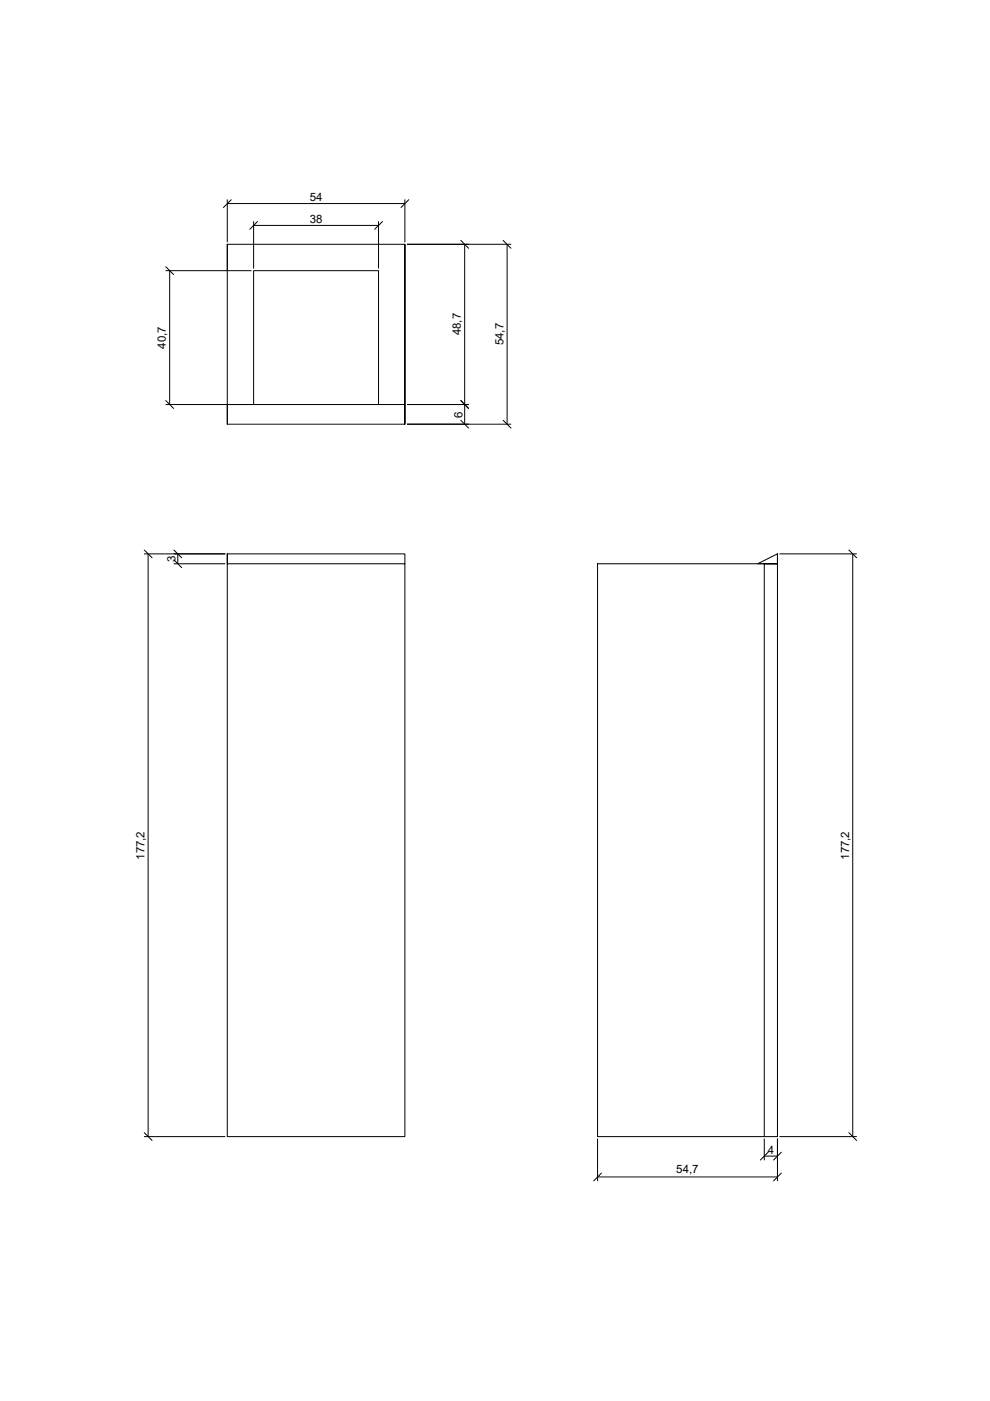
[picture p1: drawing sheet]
<svg xmlns="http://www.w3.org/2000/svg" width="210mm" height="297mm" viewBox="0 0 210 297" stroke-linecap="round" stroke-linejoin="round" font-family="sans-serif">
<!-- layer: L_OGGETTI -->
<path d="M85.8 51.8h-37.6v38.1M48.2 89.9h37.6v-38.1v38.1M53.8 85.8v-28.4h26.5v28.4M85.8 85.8h-37.6v4.1M48.2 117.4h37.6v123.6h-37.6v-123.6v2.1h37.6M126.7 119.5h38.1v-2.1v123.6h-38.1zM164.8 117.4l-4.2 2.1h4.2h-2.8v121.5" fill="none" stroke="#000" stroke-width=".21"/>
<!-- layer: L_QUOTE -->
<g fill="none" stroke="#000" stroke-width=".21">
<path d="M35.1 57.4h18.2M36 57.4v28.4M48.2 42.3v9.1M48.2 43.2h37.6M53.8 46.9v10M53.8 47.8h26.5M80.3 46.9v10M85.8 42.3v9.1M86.3 51.8h22.1M98.5 51.8v38.1M107.5 51.8v38.1M35.1 85.8h18.2"/>
<path d="M86.3 89.9h22.1M86.3 85.8h13.1M30.5 117.4h17.3M31.4 117.4v123.6M36.8 119.5h11M37.7 117.4v2.1M165.3 117.4h16.4M180.8 117.4v123.6M30.5 241h17.3M126.7 241.4v9M126.7 249.5h38.1M162 241.4v4.6"/>
<path d="M162 245.1h2.8M164.8 241.4v9M165.3 241h16.4"/>
</g>
<!-- layer: 0 -->
<g fill="none" stroke="#000" stroke-width=".21">
<path d="M35.1 56.5l1.7 1.8M49.1 42.3l-1.8 1.7M54.6 46.9l-1.7 1.8M81.1 46.9l-1.7 1.8M86.7 42.3l-1.7 1.7M97.7 50.9l1.7 1.8M106.6 50.9l1.8 1.8M35.1 84.9l1.7 1.7M97.7 89.1l1.7 1.7M97.7 84.9l1.7 1.7M106.6 89.1l1.8 1.7M30.5 116.6l1.8 1.7"/>
<path d="M36.8 116.6l1.8 1.7M36.8 118.6l1.8 1.8M179.9 116.6l1.8 1.7M30.5 240.1l1.8 1.8M127.6 248.7l-1.8 1.7M162.9 244.2l-1.7 1.8M165.7 248.7l-1.7 1.7M165.7 244.2l-1.7 1.8M179.9 240.1l1.8 1.8"/>
</g>
<g font-size="2.4">
<text x="65.7" y="42.7">54</text>
<text x="65.7" y="47.3">38</text>
<text x="97.7" y="71.1" transform="rotate(-90 97.7 71.1)">48,7</text>
<text x="35.2" y="73.9" transform="rotate(-90 35.2 73.9)">40,7</text>
<text x="106.7" y="73.2" transform="rotate(-90 106.7 73.2)">54,7</text>
<text x="98.1" y="88.5" transform="rotate(-90 98.1 88.5)">6</text>
<text x="37.2" y="119.1" transform="rotate(-90 37.2 119.1)">3</text>
<text x="30.6" y="182.3" transform="rotate(-90 30.6 182.3)">177,2</text>
<text x="180" y="182.3" transform="rotate(-90 180 182.3)">177,2</text>
<text x="162.8" y="244.7">4</text>
<text x="143.4" y="248.8">54,7</text>
</g>
</svg>
